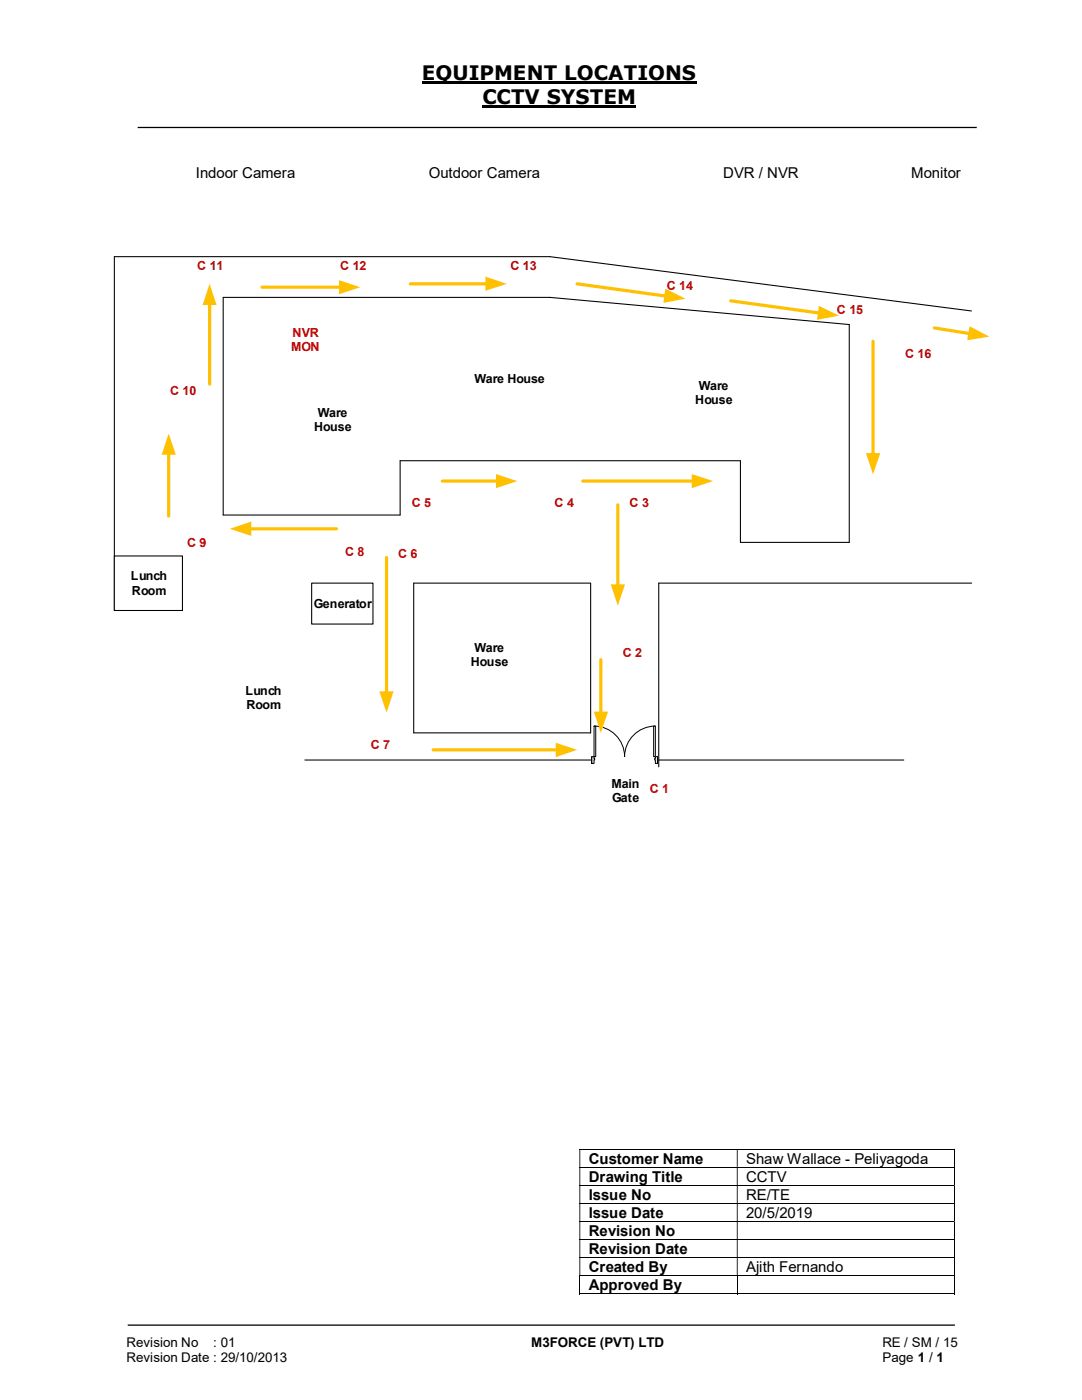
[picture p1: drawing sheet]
<svg xmlns="http://www.w3.org/2000/svg" width="216mm" height="279mm" viewBox="0 0 216 279" stroke-linecap="round" stroke-linejoin="round" font-family="sans-serif">
<path d="M84.2 16.5h54.8M96.3 21.3h30.7" fill="none" stroke="#000" stroke-width=".42"/>
<path d="M27.5 25.4h167.4M25.5 264.5h165" fill="none" stroke="#000" stroke-width=".25"/>
<g fill="none" stroke="#000" stroke-width=".2">
<path d="M115.6 229.4h74.8M115.6 233h74.8M115.6 236.6h74.8M190.5 229.4v3.5M190.5 233v3.5M190.5 236.7v3.4M115.6 240.2h74.8M115.6 243.8h74.8M115.6 247.4h74.8M115.6 251h74.8M115.6 254.6h74.8M115.6 258.2h31.4"/>
<path d="M115.7 254.7v3.6M147.1 254.7v3.6M147.2 258.2h43.2M190.5 240.2v3.5M190.5 243.8v3.5M190.5 247.5v3.4M190.5 251.1v3.5M190.5 254.7v3.6"/>
</g>
<g fill="#000">
<path d="M190.4 229.3h.1v.1h-.1zM115.6 229.4h.2v3.5h-.2zM147 229.4h.2v3.5h-.2z" fill-rule="evenodd"/>
<path d="M190.4 232.9h.1v.1h-.1zM115.6 233h.2v3.5h-.2zM147 233h.2v3.5h-.2z" fill-rule="evenodd"/>
<path d="M190.4 236.5h.1v.2h-.1zM115.6 236.7h.2v3.4h-.2zM147 236.7h.2v3.4h-.2z" fill-rule="evenodd"/>
<path d="M190.4 240.1h.1v.1h-.1zM115.6 240.2h.2v3.5h-.2zM147 240.2h.2v3.5h-.2z" fill-rule="evenodd"/>
<path d="M190.4 243.7h.1v.1h-.1zM115.6 243.8h.2v3.5h-.2zM147 243.8h.2v3.5h-.2z" fill-rule="evenodd"/>
<path d="M190.4 247.3h.1v.2h-.1zM115.6 247.5h.2v3.4h-.2zM147 247.5h.2v3.4h-.2z" fill-rule="evenodd"/>
<path d="M190.4 250.9h.1v.2h-.1zM115.6 251.1h.2v3.5h-.2zM147 251.1h.2v3.5h-.2z" fill-rule="evenodd"/>
</g>
<path d="M190.4 254.6h.1v.1h-.1zM190.4 258.1h.1v.2h-.1z" fill="#000"/>
<path d="M44.5 59.4h65.2l59.8 5.4v43.4h-21.8v-16.3h-67.9v10.9h-35.3zM193.8 62.1l-84.1-10.9h-86.9v70.6M117.9 116.4h-35.4v29.9M117.9 116.4v29.9M193.9 116.4h-62.5v36.6M60.8 151.7h57.1M131.4 151.7h48.9" fill="none" stroke="#000" stroke-width=".21"/>
<path d="M123.3 100.8v16.2" fill="none" stroke="#ffc000" stroke-width=".64"/>
<path d="M121.9 116.6h2.8l-1.4 4.3z" fill="#ffc000"/>
<path d="M82.5 146.3h35.4" fill="none" stroke="#000" stroke-width=".21"/>
<path d="M22.8 111h13.6v10.8h-13.6z" fill="#fff"/>
<path d="M22.8 111h13.6v10.8h-13.6z" fill="none" stroke="#000" stroke-width=".21"/>
<path d="M62.2 116.4h12.2v8.1h-12.2z" fill="#fff"/>
<path d="M62.2 116.4h12.2v8.1h-12.2z" fill="none" stroke="#000" stroke-width=".21"/>
<path d="M118.1 151h13.1v1.4h-13.1z" fill="#fff"/>
<path d="M118.1 151h13.1v1.4h-13.1z" fill="none" stroke="#fff" stroke-width=".2"/>
<path d="M130.8 151v1.4h.4v-1.4zM118.1 151h.4v1.4h-.4z" fill-rule="evenodd" fill="#fff"/>
<path d="M118.5 151.3v-.3h-.4v1.4h.4v-.7M130.8 151.3v-.3h.4v1.4h-.4v-.7" fill="none" stroke="#000" stroke-width=".2"/>
<path d="M130.6 151.3v.4h.2v-.4zM118.5 151.3h.2v.4h-.2z" fill-rule="evenodd" fill="#fff"/>
<path d="M118.1 151v1.4M118.5 151.3h.2v.4h-.2M118.5 144.9a6.1 6.1 0 0 1 6.1 6.1 6.1 6.1 0 0 1 6.2-6.1M130.8 151.3h-.2v.4h.2M131.2 151v1.4" fill="none" stroke="#000" stroke-width=".2"/>
<path d="M118.5 144.9h.4v6.1h-.4z" fill-rule="evenodd" fill="#fff"/>
<path d="M118.5 144.9h.4v6.1h-.4z" fill="none" stroke="#000" stroke-width=".2"/>
<path d="M130.4 144.9h.4v6.1h-.4z" fill-rule="evenodd" fill="#fff"/>
<path d="M130.4 144.9h.4v6.1h-.4z" fill="none" stroke="#000" stroke-width=".2"/>
<path d="M116.3 96h22.1" fill="none" stroke="#ffc000" stroke-width=".64"/>
<path d="M138 94.6l4.3 1.4-4.3 1.4z" fill="#ffc000"/>
<path d="M88.3 96h11" fill="none" stroke="#ffc000" stroke-width=".64"/>
<path d="M99 94.6l4.2 1.4-4.2 1.4z" fill="#ffc000"/>
<path d="M49.8 105.5h17.3" fill="none" stroke="#ffc000" stroke-width=".64"/>
<path d="M45.9 105.5l4.2-1.4v2.8z" fill="#ffc000"/>
<path d="M77.1 111.3v27" fill="none" stroke="#ffc000" stroke-width=".64"/>
<path d="M75.7 138h2.8l-1.4 4.2z" fill="#ffc000"/>
<path d="M86.4 149.6h24.9" fill="none" stroke="#ffc000" stroke-width=".64"/>
<path d="M110.9 148.3l4.2 1.3-4.2 1.5z" fill="#ffc000"/>
<path d="M119.9 131.7v10.7" fill="none" stroke="#ffc000" stroke-width=".64"/>
<path d="M118.5 142h2.8l-1.4 4.3z" fill="#ffc000"/>
<path d="M81.9 56.6h15.3" fill="none" stroke="#ffc000" stroke-width=".64"/>
<path d="M96.9 55.2l4.2 1.4-4.2 1.4z" fill="#ffc000"/>
<path d="M52.3 57.3h15.7" fill="none" stroke="#ffc000" stroke-width=".64"/>
<path d="M67.6 55.9l4.3 1.4-4.3 1.4z" fill="#ffc000"/>
<path d="M33.7 90.4v12.6" fill="none" stroke="#ffc000" stroke-width=".64"/>
<path d="M33.7 86.5l1.4 4.3h-2.8z" fill="#ffc000"/>
<path d="M145.8 60l17.8 2.5" fill="none" stroke="#ffc000" stroke-width=".64"/>
<path d="M163.4 61l4 2-4.4 .8z" fill="#ffc000"/>
<path d="M174.2 68.1v22.7" fill="none" stroke="#ffc000" stroke-width=".64"/>
<path d="M172.8 90.4h2.8l-1.4 4.3z" fill="#ffc000"/>
<path d="M186.4 65.4l7.2 1.2" fill="none" stroke="#ffc000" stroke-width=".64"/>
<path d="M193.5 65.1l3.9 2.1-4.4 .7z" fill="#ffc000"/>
<path d="M115.1 56.6l17.8 2.5" fill="none" stroke="#ffc000" stroke-width=".64"/>
<path d="M132.8 57.6l4 2-4.4 .9z" fill="#ffc000"/>
<path d="M41.8 60.5v16.2" fill="none" stroke="#ffc000" stroke-width=".64"/>
<path d="M41.8 56.6l1.4 4.3h-2.8z" fill="#ffc000"/>
<g font-size="4">
<text x="84.2" y="16">EQUIPMENT LOCATIONS</text>
<text x="96.3" y="20.8">CCTV SYSTEM</text>
</g>
<g font-size="3">
<text x="39.1" y="35.5">Indoor Camera</text>
<text x="85.6" y="35.5">Outdoor Camera</text>
<text x="144.3" y="35.5">DVR / NVR</text>
<text x="181.8" y="35.5">Monitor</text>
<text x="117.5" y="232.2">Customer Name</text>
<text x="148.9" y="232.2">Shaw Wallace - Peliyagoda</text>
<text x="117.5" y="235.8">Drawing Title</text>
<text x="117.5" y="239.5">Issue No</text>
<text x="148.9" y="235.8">CCTV</text>
<text x="148.9" y="239.5">RE/TE</text>
<text x="117.5" y="243">Issue Date</text>
<text x="148.9" y="243">20/5/2019</text>
<text x="117.5" y="246.7">Revision No</text>
<text x="117.5" y="250.3">Revision Date</text>
<text x="117.5" y="253.9">Created By</text>
<text x="117.5" y="257.5">Approved By</text>
<text x="148.9" y="253.9">Ajith Fernando</text>
</g>
<g font-size="2.7">
<text x="25.2" y="268.8">Revision No</text>
<text x="42.6" y="268.8">: 01</text>
<text x="106" y="268.8">M3FORCE (PVT) LTD</text>
<text x="176.1" y="268.8">RE / SM / 15</text>
<text x="25.2" y="271.8">Revision Date : 29/10/2013</text>
<text x="176.1" y="271.8">Page 1 / 1</text>
</g>
<g font-size="2.5" fill="#c00000">
<text x="39.4" y="54">C 11</text>
<text x="67.9" y="54">C 12</text>
<text x="101.9" y="54">C 13</text>
<text x="133.1" y="57.8">C 14</text>
<text x="167" y="62.6">C 15</text>
<text x="58.1" y="70.1">MON</text>
<text x="58.4" y="67.2">NVR</text>
<text x="180.6" y="71.4">C 16</text>
<text x="34" y="78.9">C 10</text>
<text x="82.2" y="101.2">C 5</text>
<text x="110.7" y="101.2">C 4</text>
<text x="125.6" y="101.2">C 3</text>
<text x="37.3" y="109.1">C 9</text>
<text x="68.9" y="111">C 8</text>
<text x="79.4" y="111.4">C 6</text>
<text x="124.2" y="131.1">C 2</text>
<text x="74" y="149.5">C 7</text>
<text x="129.7" y="158.2">C 1</text>
</g>
<g font-size="2.5">
<text x="94.7" y="76.5">Ware House</text>
<text x="139.4" y="77.8">Ware</text>
<text x="63.4" y="83.2">Ware</text>
<text x="138.7" y="80.6">House</text>
<text x="62.7" y="86.1">House</text>
<text x="26.1" y="115.8">Lunch</text>
<text x="26.3" y="118.7">Room</text>
<text x="62.6" y="121.3">Generator</text>
<text x="94.7" y="130">Ware</text>
<text x="93.9" y="132.9">House</text>
<text x="49" y="138.6">Lunch</text>
<text x="49.2" y="141.5">Room</text>
<text x="122" y="157.2">Main</text>
<text x="122.1" y="160.1">Gate</text>
</g>
</svg>
